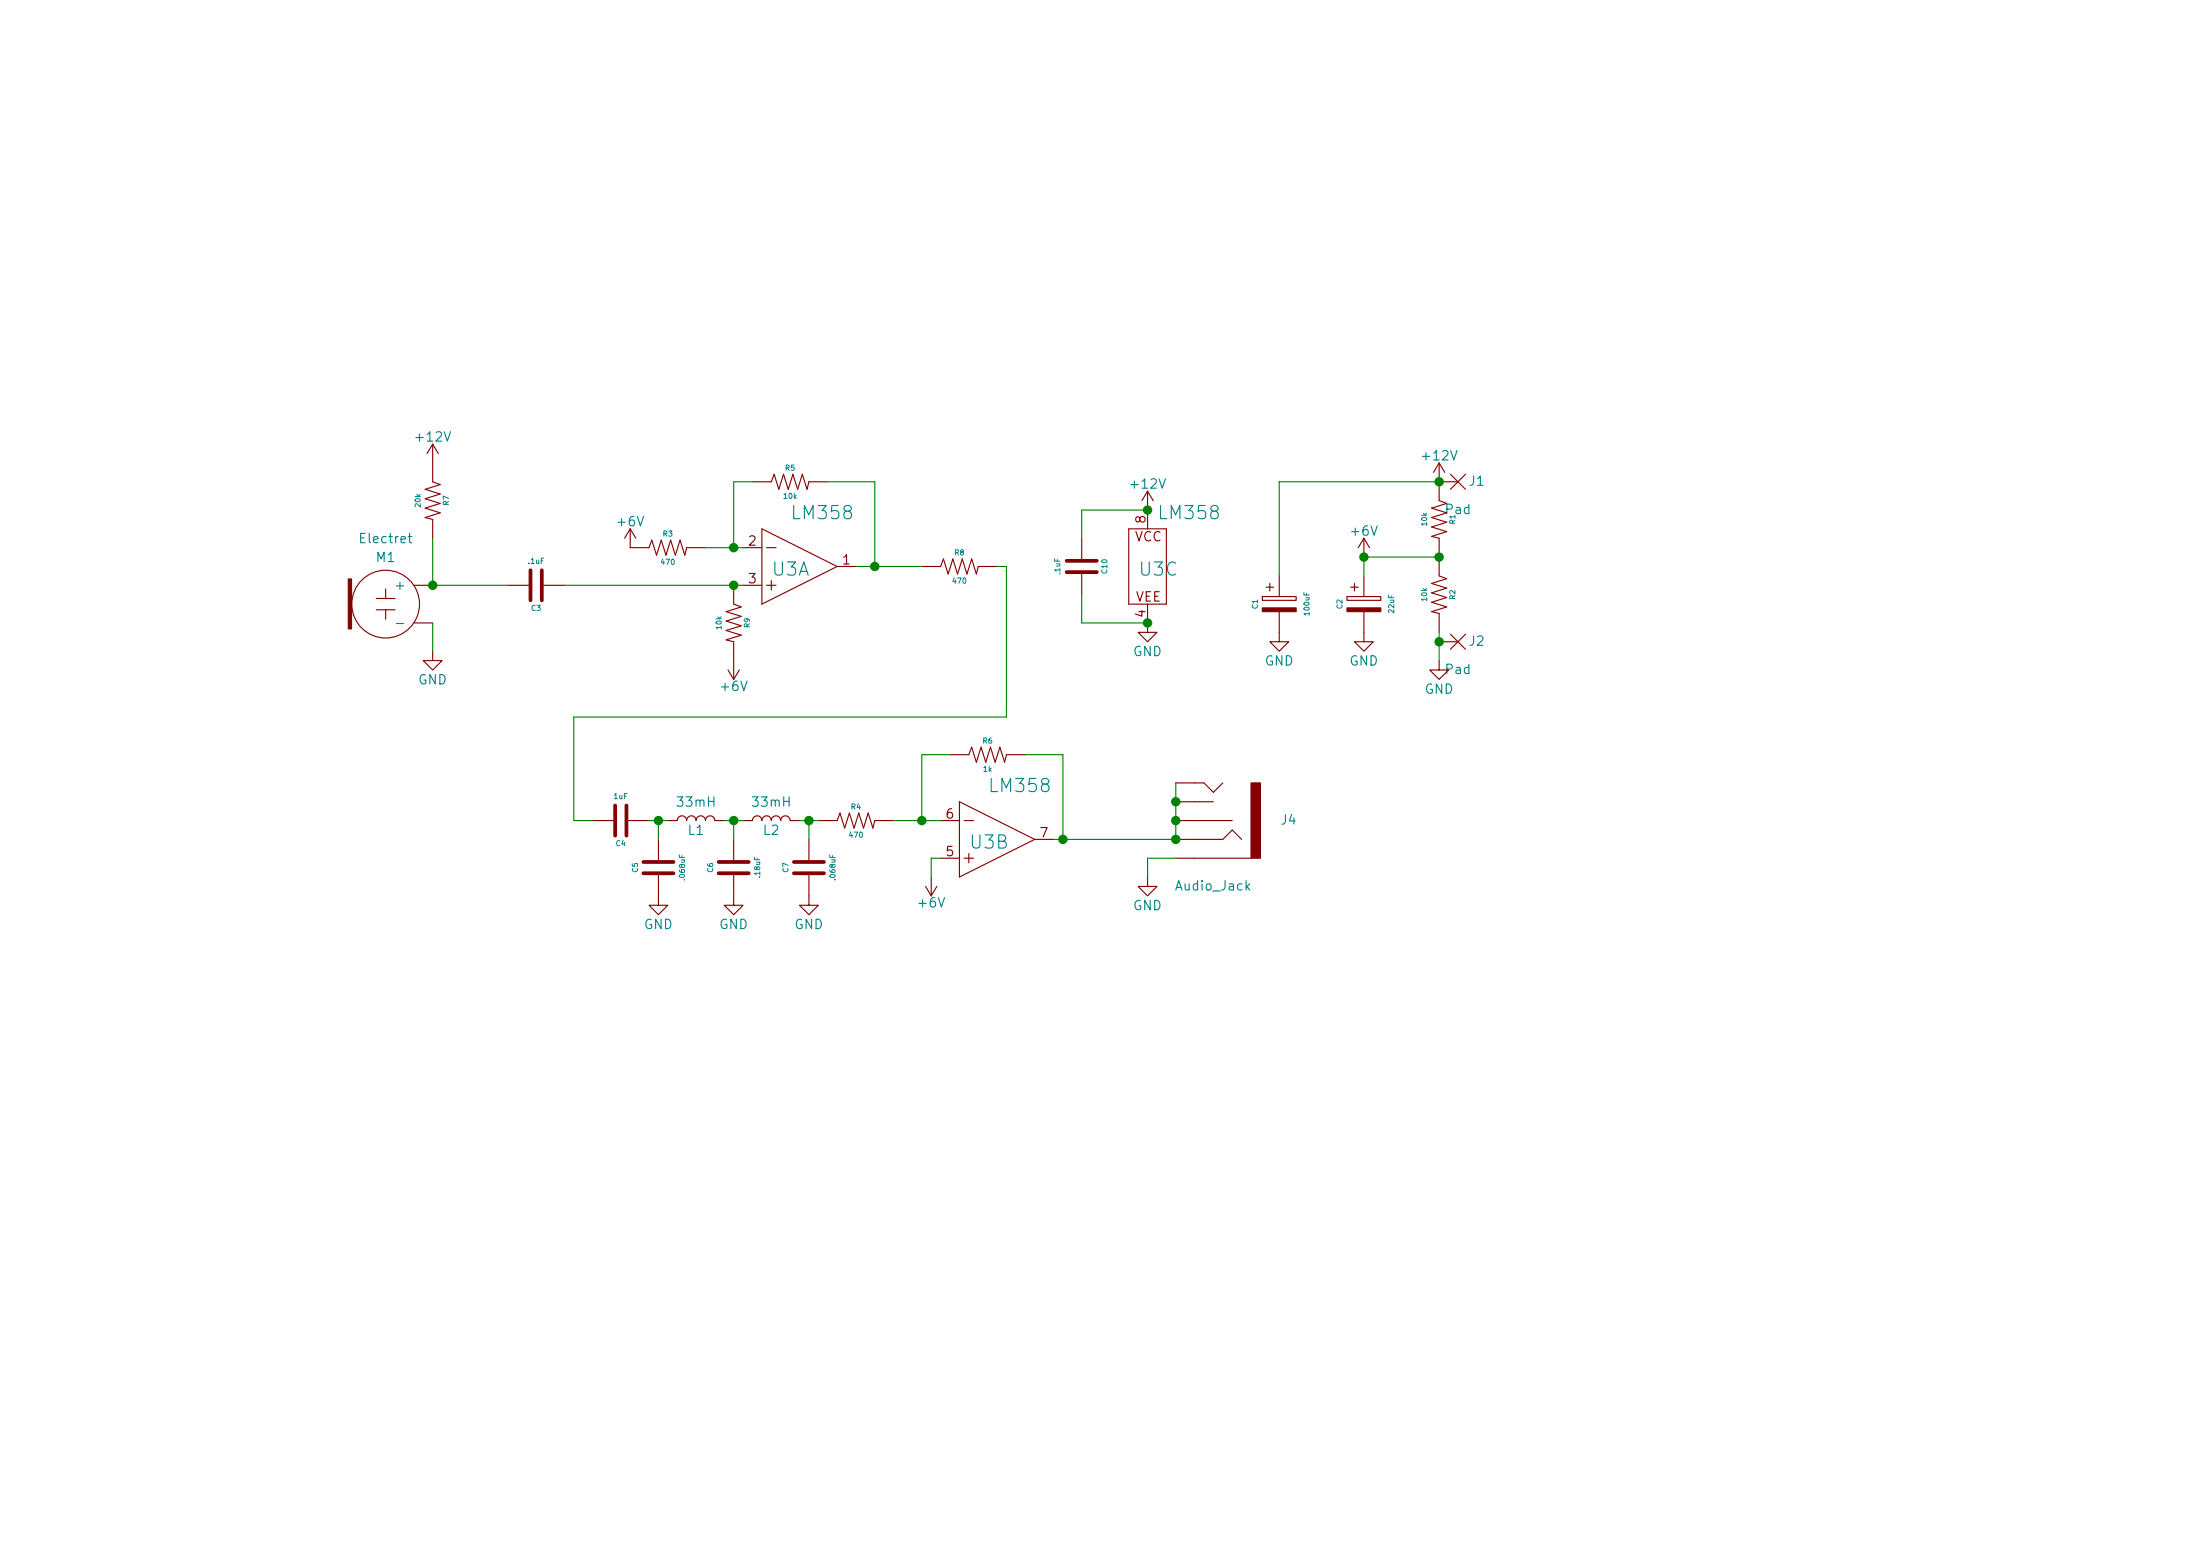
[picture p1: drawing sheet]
EESchema Schematic File Version 4
EELAYER 30 0
EELAYER END
$Descr A4 11693 8268
encoding utf-8
Sheet 1 1
Title ""
Date ""
Rev ""
Comp ""
Comment1 ""
Comment2 ""
Comment3 ""
Comment4 ""
$EndDescr
$Comp
L Xenir:Resistor R1
U 1 1
P 7650 2750
F 0 "R1" H 7650 2825 28  0000 C CNN
F 1 "10k" H 7650 2675 28  0000 C CNN
F 2 "Xenir:Resistor 0805" H 7650 2650 50  0001 C CNN
F 3 "" H 7650 2650 50  0001 C CNN
	1    7650 2750
	0    1    1    0   
$EndComp
$Comp
L Xenir:Resistor R2
U 1 1
P 7650 3150
F 0 "R2" H 7650 3225 28  0000 C CNN
F 1 "10k" H 7650 3075 28  0000 C CNN
F 2 "Xenir:Resistor 0805" H 7650 3050 50  0001 C CNN
F 3 "" H 7650 3050 50  0001 C CNN
	1    7650 3150
	0    1    1    0   
$EndComp
$Comp
L power:+12V #PWR0101
U 1 1
P 7650 2550
F 0 "#PWR0101" H 7650 2400 50  0001 C CNN
F 1 "+12V" H 7650 2690 50  0000 C CNN
F 2 "" H 7650 2550 50  0001 C CNN
F 3 "" H 7650 2550 50  0001 C CNN
	1    7650 2550
	1    0    0    -1  
$EndComp
$Comp
L power:GND #PWR0102
U 1 1
P 7650 3500
F 0 "#PWR0102" H 7650 3250 50  0001 C CNN
F 1 "GND" H 7650 3350 50  0000 C CNN
F 2 "" H 7650 3500 50  0001 C CNN
F 3 "" H 7650 3500 50  0001 C CNN
	1    7650 3500
	1    0    0    -1  
$EndComp
$Comp
L power:GND #PWR0103
U 1 1
P 7250 3350
F 0 "#PWR0103" H 7250 3100 50  0001 C CNN
F 1 "GND" H 7250 3200 50  0000 C CNN
F 2 "" H 7250 3350 50  0001 C CNN
F 3 "" H 7250 3350 50  0001 C CNN
	1    7250 3350
	1    0    0    -1  
$EndComp
Wire Wire Line
	7650 2950 7250 2950
Wire Wire Line
	7250 2950 7250 3050
Connection ~ 7650 2950
$Comp
L power:+6V #PWR0104
U 1 1
P 7250 2950
F 0 "#PWR0104" H 7250 2800 50  0001 C CNN
F 1 "+6V" H 7250 3090 50  0000 C CNN
F 2 "" H 7250 2950 50  0001 C CNN
F 3 "" H 7250 2950 50  0001 C CNN
	1    7250 2950
	1    0    0    -1  
$EndComp
Connection ~ 7250 2950
$Comp
L Xenir:Pad J1
U 1 1
P 7750 2700
F 0 "J1" H 7650 2550 50  0000 C CNN
F 1 "Pad" H 7750 2700 50  0000 C CNN
F 2 "Xenir:Pad" H 7750 2700 50  0001 C CNN
F 3 "" H 7750 2700 50  0001 C CNN
	1    7750 2700
	-1   0    0    1   
$EndComp
Connection ~ 7650 2550
$Comp
L Xenir:Capacitor C10
U 1 1
P 5750 3000
F 0 "C10" H 5750 3125 28  0000 C CNN
F 1 ".1uF" H 5750 2875 28  0000 C CNN
F 2 "Xenir:Capacitor 0805" H 5750 2850 50  0001 C CNN
F 3 "" H 5750 2850 50  0001 C CNN
	1    5750 3000
	0    1    1    0   
$EndComp
Wire Wire Line
	5750 2850 5750 2700
Wire Wire Line
	5750 3150 5750 3300
$Comp
L power:GND #PWR0121
U 1 1
P 6800 3350
F 0 "#PWR0121" H 6800 3100 50  0001 C CNN
F 1 "GND" H 6800 3200 50  0000 C CNN
F 2 "" H 6800 3350 50  0001 C CNN
F 3 "" H 6800 3350 50  0001 C CNN
	1    6800 3350
	1    0    0    -1  
$EndComp
Wire Wire Line
	7650 2550 6800 2550
Wire Wire Line
	6800 2550 6800 3050
$Comp
L Xenir:Cap_Polarized C1
U 1 1
P 6900 3200
F 0 "C1" H 6900 2975 28  0000 C CNN
F 1 "100uF" H 6900 3250 28  0000 C CNN
F 2 "Xenir:Cap_6.3x5.4" H 6900 3250 50  0001 C CNN
F 3 "" H 6900 3250 50  0001 C CNN
	1    6900 3200
	0    1    1    0   
$EndComp
$Comp
L Xenir:Cap_Polarized C2
U 1 1
P 7350 3200
F 0 "C2" H 7350 2975 28  0000 C CNN
F 1 "22uF" H 7350 3250 28  0000 C CNN
F 2 "Xenir:Cap_4x5.4" H 7350 3250 50  0001 C CNN
F 3 "" H 7350 3250 50  0001 C CNN
	1    7350 3200
	0    1    1    0   
$EndComp
$Comp
L Xenir:Capacitor C3
U 1 1
P 2850 3100
F 0 "C3" H 2850 3225 28  0000 C CNN
F 1 ".1uF" H 2850 2975 28  0000 C CNN
F 2 "Xenir:Capacitor 0805" H 2850 2950 50  0001 C CNN
F 3 "" H 2850 2950 50  0001 C CNN
	1    2850 3100
	-1   0    0    1   
$EndComp
Wire Wire Line
	6250 4350 6250 4450
Wire Wire Line
	6250 4250 6250 4150
$Comp
L Xenir:Audio_Jack J4
U 1 1
P 6450 4700
F 0 "J4" H 6050 4350 50  0000 C CNN
F 1 "Audio_Jack" H 6450 4700 50  0000 C CNN
F 2 "Xenir:Audio_Jack" H 6450 4700 50  0001 C CNN
F 3 "" H 6450 4700 50  0001 C CNN
	1    6450 4700
	-1   0    0    1   
$EndComp
$Comp
L power:GND #PWR0110
U 1 1
P 6100 4650
F 0 "#PWR0110" H 6100 4400 50  0001 C CNN
F 1 "GND" H 6100 4500 50  0000 C CNN
F 2 "" H 6100 4650 50  0001 C CNN
F 3 "" H 6100 4650 50  0001 C CNN
	1    6100 4650
	1    0    0    -1  
$EndComp
Wire Wire Line
	6250 4550 6100 4550
Wire Wire Line
	6100 4550 6100 4650
$Comp
L Xenir:LM358 U3
U 1 1
P 4250 3000
F 0 "U3" H 4100 2950 70  0000 L BNN
F 1 "LM358" H 4200 3250 70  0000 L BNN
F 2 "Xenir:SO08" H 4200 2950 50  0001 C CNN
F 3 "" H 4200 2950 50  0001 C CNN
	1    4250 3000
	1    0    0    -1  
$EndComp
$Comp
L Xenir:LM358 U3
U 2 1
P 5300 4450
F 0 "U3" H 5150 4400 70  0000 L BNN
F 1 "LM358" H 5250 4700 70  0000 L BNN
F 2 "Xenir:SO08" H 5250 4400 50  0001 C CNN
F 3 "" H 5250 4400 50  0001 C CNN
	2    5300 4450
	1    0    0    -1  
$EndComp
$Comp
L power:+6V #PWR0111
U 1 1
P 4950 4650
F 0 "#PWR0111" H 4950 4500 50  0001 C CNN
F 1 "+6V" H 4950 4790 50  0000 C CNN
F 2 "" H 4950 4650 50  0001 C CNN
F 3 "" H 4950 4650 50  0001 C CNN
	1    4950 4650
	-1   0    0    1   
$EndComp
Wire Wire Line
	5000 4550 4950 4550
Wire Wire Line
	4950 4550 4950 4650
$Comp
L Xenir:Resistor R5
U 1 1
P 4200 2550
F 0 "R5" H 4200 2625 28  0000 C CNN
F 1 "10k" H 4200 2475 28  0000 C CNN
F 2 "Xenir:Resistor 0805" H 4200 2450 50  0001 C CNN
F 3 "" H 4200 2450 50  0001 C CNN
	1    4200 2550
	1    0    0    -1  
$EndComp
$Comp
L Xenir:Resistor R6
U 1 1
P 5250 4000
F 0 "R6" H 5250 4075 28  0000 C CNN
F 1 "1k" H 5250 3925 28  0000 C CNN
F 2 "Xenir:Resistor 0805" H 5250 3900 50  0001 C CNN
F 3 "" H 5250 3900 50  0001 C CNN
	1    5250 4000
	1    0    0    -1  
$EndComp
$Comp
L Xenir:Resistor R3
U 1 1
P 3550 2900
F 0 "R3" H 3550 2975 28  0000 C CNN
F 1 "470" H 3550 2825 28  0000 C CNN
F 2 "Xenir:Resistor 0805" H 3550 2800 50  0001 C CNN
F 3 "" H 3550 2800 50  0001 C CNN
	1    3550 2900
	1    0    0    -1  
$EndComp
$Comp
L Xenir:Resistor R4
U 1 1
P 4550 4350
F 0 "R4" H 4550 4425 28  0000 C CNN
F 1 "470" H 4550 4275 28  0000 C CNN
F 2 "Xenir:Resistor 0805" H 4550 4250 50  0001 C CNN
F 3 "" H 4550 4250 50  0001 C CNN
	1    4550 4350
	1    0    0    -1  
$EndComp
Wire Wire Line
	5600 4450 5650 4450
Wire Wire Line
	3750 2900 3900 2900
Wire Wire Line
	4000 2550 3900 2550
Wire Wire Line
	3900 2550 3900 2900
Connection ~ 3900 2900
Wire Wire Line
	3900 2900 3950 2900
Wire Wire Line
	4400 2550 4650 2550
Wire Wire Line
	4650 2550 4650 3000
Wire Wire Line
	4550 3000 4650 3000
Connection ~ 4650 3000
Wire Wire Line
	4650 3000 4900 3000
Wire Wire Line
	5450 4000 5650 4000
Wire Wire Line
	5650 4000 5650 4450
Wire Wire Line
	5000 4350 4900 4350
Wire Wire Line
	5050 4000 4900 4000
Wire Wire Line
	4900 4000 4900 4350
Connection ~ 4900 4350
Wire Wire Line
	4900 4350 4750 4350
$Comp
L Xenir:LM358 U3
U 3 1
P 6200 3000
F 0 "U3" H 6050 2950 70  0000 L BNN
F 1 "LM358" H 6150 3250 70  0000 L BNN
F 2 "Xenir:SO08" H 6150 2950 50  0001 C CNN
F 3 "" H 6150 2950 50  0001 C CNN
	3    6200 3000
	1    0    0    -1  
$EndComp
$Comp
L power:+12V #PWR0112
U 1 1
P 6100 2700
F 0 "#PWR0112" H 6100 2550 50  0001 C CNN
F 1 "+12V" H 6100 2840 50  0000 C CNN
F 2 "" H 6100 2700 50  0001 C CNN
F 3 "" H 6100 2700 50  0001 C CNN
	1    6100 2700
	1    0    0    -1  
$EndComp
$Comp
L power:GND #PWR0113
U 1 1
P 6100 3300
F 0 "#PWR0113" H 6100 3050 50  0001 C CNN
F 1 "GND" H 6100 3150 50  0000 C CNN
F 2 "" H 6100 3300 50  0001 C CNN
F 3 "" H 6100 3300 50  0001 C CNN
	1    6100 3300
	1    0    0    -1  
$EndComp
Wire Wire Line
	5750 2700 6100 2700
Connection ~ 6100 2700
Wire Wire Line
	5750 3300 6100 3300
Connection ~ 6100 3300
$Comp
L Xenir:Electret M1
U 1 1
P 2050 3200
F 0 "M1" H 2050 3450 50  0000 C CNN
F 1 "Electret" H 2050 3550 50  0000 C CNN
F 2 "Xenir:Electret" H 2050 3550 50  0001 C CNN
F 3 "" H 2050 3550 50  0001 C CNN
	1    2050 3200
	1    0    0    -1  
$EndComp
$Comp
L power:GND #PWR0105
U 1 1
P 2300 3450
F 0 "#PWR0105" H 2300 3200 50  0001 C CNN
F 1 "GND" H 2300 3300 50  0000 C CNN
F 2 "" H 2300 3450 50  0001 C CNN
F 3 "" H 2300 3450 50  0001 C CNN
	1    2300 3450
	1    0    0    -1  
$EndComp
Wire Wire Line
	2300 3300 2300 3450
$Comp
L Xenir:Resistor R7
U 1 1
P 2300 2650
F 0 "R7" H 2300 2725 28  0000 C CNN
F 1 "20k" H 2300 2575 28  0000 C CNN
F 2 "Xenir:Resistor 0805" H 2300 2550 50  0001 C CNN
F 3 "" H 2300 2550 50  0001 C CNN
	1    2300 2650
	0    1    1    0   
$EndComp
$Comp
L power:+12V #PWR0106
U 1 1
P 2300 2450
F 0 "#PWR0106" H 2300 2300 50  0001 C CNN
F 1 "+12V" H 2300 2590 50  0000 C CNN
F 2 "" H 2300 2450 50  0001 C CNN
F 3 "" H 2300 2450 50  0001 C CNN
	1    2300 2450
	1    0    0    -1  
$EndComp
Wire Wire Line
	2700 3100 2300 3100
Wire Wire Line
	2300 2850 2300 3100
Connection ~ 2300 3100
$Comp
L power:+6V #PWR0107
U 1 1
P 3350 2900
F 0 "#PWR0107" H 3350 2750 50  0001 C CNN
F 1 "+6V" H 3350 3040 50  0000 C CNN
F 2 "" H 3350 2900 50  0001 C CNN
F 3 "" H 3350 2900 50  0001 C CNN
	1    3350 2900
	1    0    0    -1  
$EndComp
Wire Wire Line
	3000 3100 3900 3100
$Comp
L Xenir:Resistor R8
U 1 1
P 5100 3000
F 0 "R8" H 5100 3075 28  0000 C CNN
F 1 "470" H 5100 2925 28  0000 C CNN
F 2 "Xenir:Resistor 0805" H 5100 2900 50  0001 C CNN
F 3 "" H 5100 2900 50  0001 C CNN
	1    5100 3000
	1    0    0    -1  
$EndComp
$Comp
L Xenir:Capacitor C4
U 1 1
P 3300 4350
F 0 "C4" H 3300 4475 28  0000 C CNN
F 1 "1uF" H 3300 4225 28  0000 C CNN
F 2 "Xenir:Capacitor 0805" H 3300 4200 50  0001 C CNN
F 3 "" H 3300 4200 50  0001 C CNN
	1    3300 4350
	-1   0    0    1   
$EndComp
$Comp
L Xenir:Inductor L1
U 1 1
P 3700 4350
F 0 "L1" H 3700 4300 50  0000 C CNN
F 1 "33mH" H 3700 4450 50  0000 C CNN
F 2 "Xenir:Inductor_5mm" H 3700 4450 50  0001 C CNN
F 3 "" H 3700 4450 50  0001 C CNN
	1    3700 4350
	1    0    0    -1  
$EndComp
$Comp
L Xenir:Inductor L2
U 1 1
P 4100 4350
F 0 "L2" H 4100 4300 50  0000 C CNN
F 1 "33mH" H 4100 4450 50  0000 C CNN
F 2 "Xenir:Inductor_5mm" H 4100 4450 50  0001 C CNN
F 3 "" H 4100 4450 50  0001 C CNN
	1    4100 4350
	1    0    0    -1  
$EndComp
$Comp
L Xenir:Capacitor C5
U 1 1
P 3500 4600
F 0 "C5" H 3500 4725 28  0000 C CNN
F 1 ".068uF" H 3500 4475 28  0000 C CNN
F 2 "Xenir:Capacitor 1206" H 3500 4450 50  0001 C CNN
F 3 "" H 3500 4450 50  0001 C CNN
	1    3500 4600
	0    -1   -1   0   
$EndComp
$Comp
L Xenir:Capacitor C6
U 1 1
P 3900 4600
F 0 "C6" H 3900 4725 28  0000 C CNN
F 1 ".18uF" H 3900 4475 28  0000 C CNN
F 2 "Xenir:Capacitor 1206" H 3900 4450 50  0001 C CNN
F 3 "" H 3900 4450 50  0001 C CNN
	1    3900 4600
	0    -1   -1   0   
$EndComp
$Comp
L Xenir:Capacitor C7
U 1 1
P 4300 4600
F 0 "C7" H 4300 4725 28  0000 C CNN
F 1 ".068uF" H 4300 4475 28  0000 C CNN
F 2 "Xenir:Capacitor 1206" H 4300 4450 50  0001 C CNN
F 3 "" H 4300 4450 50  0001 C CNN
	1    4300 4600
	0    -1   -1   0   
$EndComp
$Comp
L power:GND #PWR0108
U 1 1
P 3500 4750
F 0 "#PWR0108" H 3500 4500 50  0001 C CNN
F 1 "GND" H 3500 4600 50  0000 C CNN
F 2 "" H 3500 4750 50  0001 C CNN
F 3 "" H 3500 4750 50  0001 C CNN
	1    3500 4750
	1    0    0    -1  
$EndComp
$Comp
L power:GND #PWR0109
U 1 1
P 3900 4750
F 0 "#PWR0109" H 3900 4500 50  0001 C CNN
F 1 "GND" H 3900 4600 50  0000 C CNN
F 2 "" H 3900 4750 50  0001 C CNN
F 3 "" H 3900 4750 50  0001 C CNN
	1    3900 4750
	1    0    0    -1  
$EndComp
$Comp
L power:GND #PWR0114
U 1 1
P 4300 4750
F 0 "#PWR0114" H 4300 4500 50  0001 C CNN
F 1 "GND" H 4300 4600 50  0000 C CNN
F 2 "" H 4300 4750 50  0001 C CNN
F 3 "" H 4300 4750 50  0001 C CNN
	1    4300 4750
	1    0    0    -1  
$EndComp
Wire Wire Line
	3450 4350 3500 4350
Wire Wire Line
	3850 4350 3900 4350
Wire Wire Line
	4250 4350 4300 4350
Wire Wire Line
	4300 4450 4300 4350
Connection ~ 4300 4350
Wire Wire Line
	4300 4350 4350 4350
Wire Wire Line
	3900 4450 3900 4350
Connection ~ 3900 4350
Wire Wire Line
	3900 4350 3950 4350
Wire Wire Line
	3500 4450 3500 4350
Connection ~ 3500 4350
Wire Wire Line
	3500 4350 3550 4350
Wire Wire Line
	5650 4450 6250 4450
Connection ~ 5650 4450
Connection ~ 6250 4450
Wire Wire Line
	6250 4250 6250 4350
Connection ~ 6250 4250
Connection ~ 6250 4350
$Comp
L Xenir:Pad J2
U 1 1
P 7750 3550
F 0 "J2" H 7650 3400 50  0000 C CNN
F 1 "Pad" H 7750 3550 50  0000 C CNN
F 2 "Xenir:Pad" H 7750 3550 50  0001 C CNN
F 3 "" H 7750 3550 50  0001 C CNN
	1    7750 3550
	-1   0    0    1   
$EndComp
Wire Wire Line
	7650 3350 7650 3400
Connection ~ 7650 3400
Wire Wire Line
	7650 3400 7650 3500
$Comp
L Xenir:Resistor R9
U 1 1
P 3900 3300
F 0 "R9" H 3900 3375 28  0000 C CNN
F 1 "10k" H 3900 3225 28  0000 C CNN
F 2 "Xenir:Resistor 0805" H 3900 3200 50  0001 C CNN
F 3 "" H 3900 3200 50  0001 C CNN
	1    3900 3300
	0    1    1    0   
$EndComp
Connection ~ 3900 3100
Wire Wire Line
	3900 3100 3950 3100
$Comp
L power:+6V #PWR0115
U 1 1
P 3900 3500
F 0 "#PWR0115" H 3900 3350 50  0001 C CNN
F 1 "+6V" H 3900 3640 50  0000 C CNN
F 2 "" H 3900 3500 50  0001 C CNN
F 3 "" H 3900 3500 50  0001 C CNN
	1    3900 3500
	-1   0    0    1   
$EndComp
Wire Wire Line
	5300 3000 5350 3000
Wire Wire Line
	5350 3000 5350 3800
Wire Wire Line
	5350 3800 3050 3800
Wire Wire Line
	3050 3800 3050 4350
Wire Wire Line
	3050 4350 3150 4350
$EndSCHEMATC
